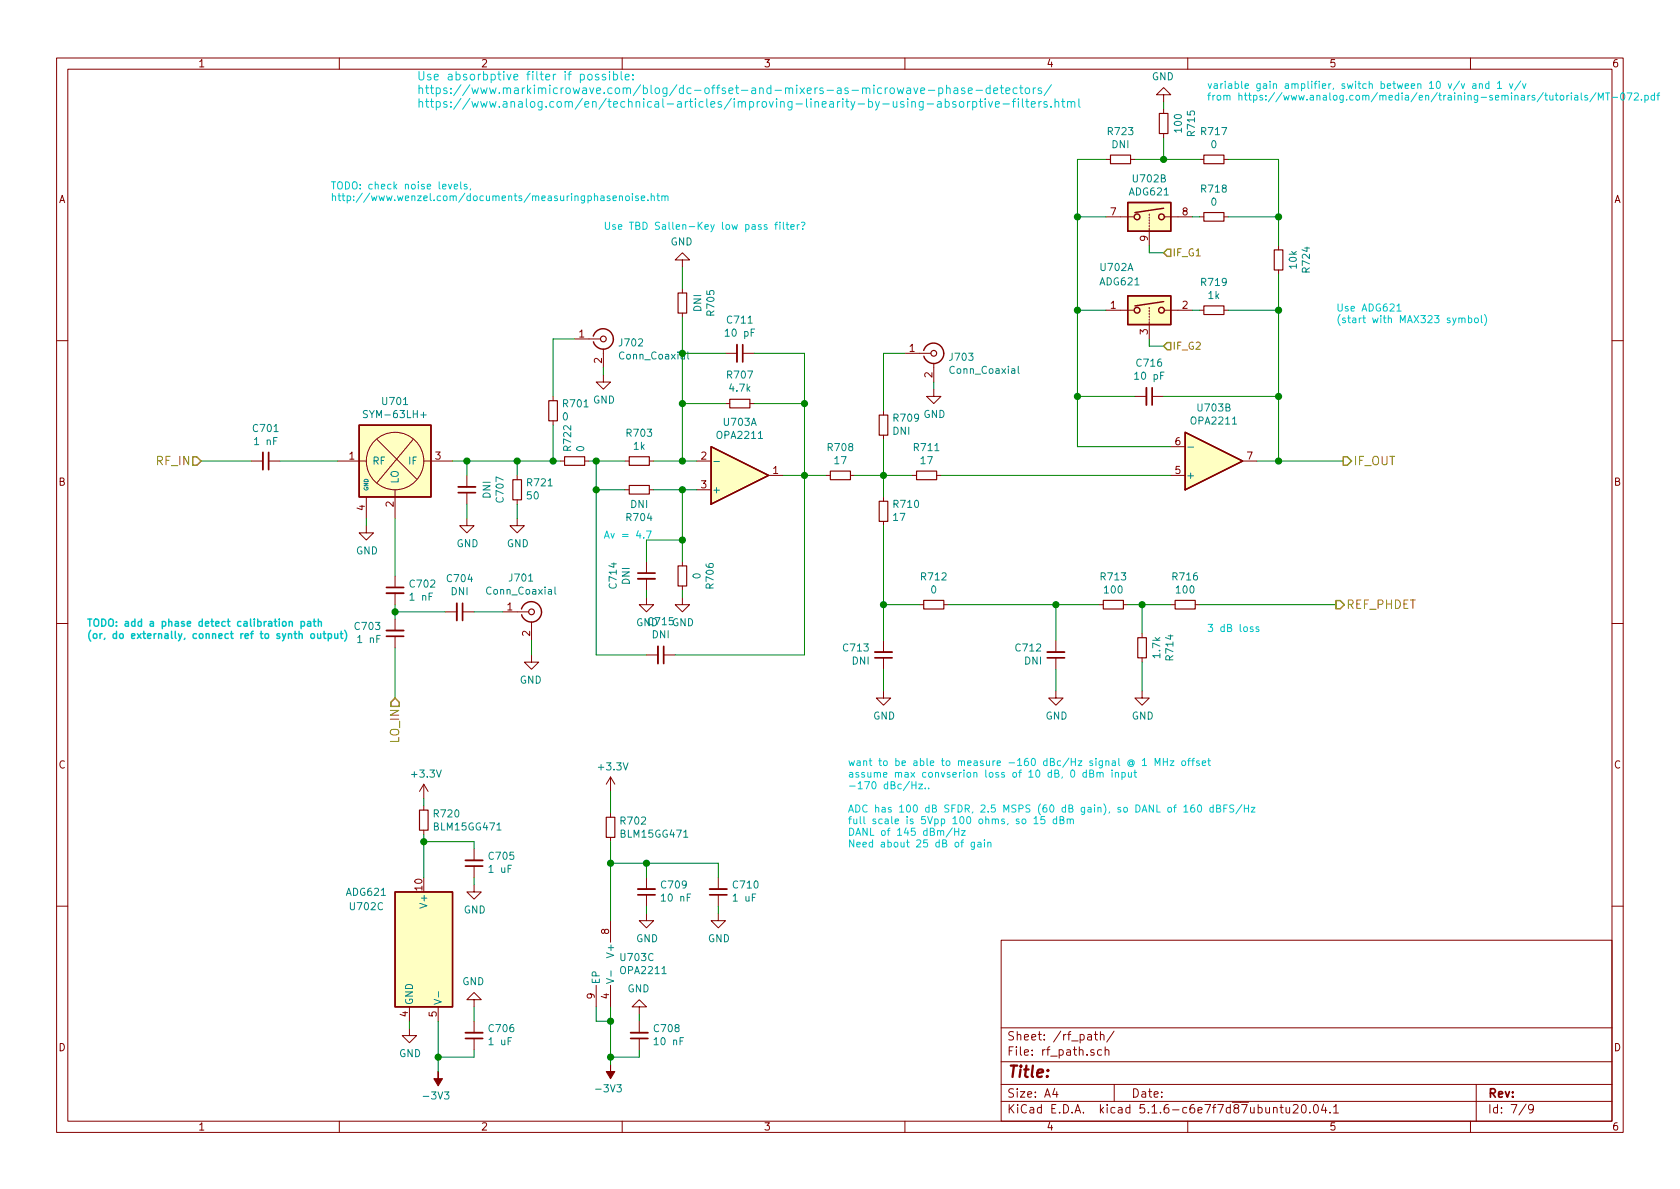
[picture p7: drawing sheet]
EESchema Schematic File Version 4
EELAYER 30 0
EELAYER END
$Descr A4 11693 8268
encoding utf-8
Sheet 7 9
Title ""
Date ""
Rev ""
Comp ""
Comment1 ""
Comment2 ""
Comment3 ""
Comment4 ""
$EndDescr
$Comp
L vna:SYM-63LH+ U?
U 1 1
P 2750 3200
AR Path="/5F1FAD62" Ref="U?"  Part="1" 
AR Path="/5F1F863E/5F1FAD62" Ref="U?"  Part="1" 
AR Path="/5F265927/5F1FAD62" Ref="U701"  Part="1" 
F 0 "U701" H 2750 3617 50  0000 C CNN
F 1 "SYM-63LH+" H 2750 3526 50  0000 C CNN
F 2 "RF_Mini-Circuits:Mini-Circuits_TTT167" H 2750 3200 50  0001 C CNN
F 3 "https://www.minicircuits.com/pdfs/SYM-63LH+.pdf" H 2750 3200 50  0001 C CNN
F 4 "Mouser" H 2750 3200 50  0001 C CNN "Distributor"
F 5 "139-SYM-63LH " H 2750 3200 50  0001 C CNN "Distributor Part Number"
	1    2750 3200
	1    0    0    -1  
$EndComp
Text Notes 2900 750  0    59   ~ 0
Use absorbptive filter if possible:\nhttps://www.markimicrowave.com/blog/dc-offset-and-mixers-as-microwave-phase-detectors/\nhttps://www.analog.com/en/technical-articles/improving-linearity-by-using-absorptive-filters.html\n
$Comp
L power:GND #PWR0219
U 1 1
P 2550 3650
F 0 "#PWR0219" H 2550 3400 50  0001 C CNN
F 1 "GND" H 2555 3477 50  0000 C CNN
F 2 "" H 2550 3650 50  0001 C CNN
F 3 "" H 2550 3650 50  0001 C CNN
	1    2550 3650
	1    0    0    -1  
$EndComp
Wire Wire Line
	2550 3600 2550 3650
Text HLabel 2750 4850 3    59   Input ~ 0
LO_IN
Text HLabel 1400 3200 0    59   Input ~ 0
RF_IN
Text Notes 2300 1400 0    50   ~ 0
TODO: check noise levels, \nhttp://www.wenzel.com/documents/measuringphasenoise.htm
$Comp
L Device:C_Small C701
U 1 1
P 1850 3200
F 0 "C701" V 1621 3200 50  0000 C CNN
F 1 "1 nF" V 1712 3200 50  0000 C CNN
F 2 "Capacitor_SMD:C_0402_1005Metric" H 1850 3200 50  0001 C CNN
F 3 "~" H 1850 3200 50  0001 C CNN
F 4 "N/A" H 1850 3200 50  0001 C CNN "Distributor Part Number"
	1    1850 3200
	0    1    1    0   
$EndComp
Text Notes 600  4450 0    50   ~ 10
TODO: add a phase detect calibration path\n(or, do externally, connect ref to synth output)
$Comp
L Device:C_Small C703
U 1 1
P 2750 4400
F 0 "C703" H 2658 4354 50  0000 R CNN
F 1 "1 nF" H 2658 4445 50  0000 R CNN
F 2 "Capacitor_SMD:C_0402_1005Metric" H 2750 4400 50  0001 C CNN
F 3 "~" H 2750 4400 50  0001 C CNN
F 4 "N/A" H 2750 4400 50  0001 C CNN "Distributor Part Number"
	1    2750 4400
	1    0    0    1   
$EndComp
Wire Wire Line
	2750 4500 2750 4850
$Comp
L Device:C_Small C702
U 1 1
P 2750 4100
F 0 "C702" H 2658 4146 50  0000 R CNN
F 1 "1 nF" H 2658 4055 50  0000 R CNN
F 2 "Capacitor_SMD:C_0402_1005Metric" H 2750 4100 50  0001 C CNN
F 3 "~" H 2750 4100 50  0001 C CNN
F 4 "N/A" H 2750 4100 50  0001 C CNN "Distributor Part Number"
	1    2750 4100
	-1   0    0    -1  
$EndComp
Wire Wire Line
	2750 4250 2750 4200
Wire Wire Line
	2750 4250 3100 4250
Wire Wire Line
	2750 4250 2750 4300
Connection ~ 2750 4250
Wire Wire Line
	2750 4000 2750 3600
Wire Wire Line
	1400 3200 1750 3200
Wire Wire Line
	1950 3200 2350 3200
Wire Wire Line
	4250 5500 4250 5650
Connection ~ 4500 6000
Wire Wire Line
	5000 6000 5000 6100
Wire Wire Line
	4500 6000 5000 6000
Wire Wire Line
	4250 6000 4250 6400
Connection ~ 4250 6000
Wire Wire Line
	4500 6000 4500 6100
Wire Wire Line
	4250 6000 4500 6000
Wire Wire Line
	4250 5850 4250 6000
$Comp
L Device:R_Small R702
U 1 1
P 4250 5750
AR Path="/5F265927/5F880606" Ref="R702"  Part="1" 
AR Path="/5F4ECD93/5F880606" Ref="R?"  Part="1" 
F 0 "R702" H 4309 5796 50  0000 L CNN
F 1 "BLM15GG471" H 4309 5705 50  0000 L CNN
F 2 "Resistor_SMD:R_0402_1005Metric" H 4250 5750 50  0001 C CNN
F 3 "~" H 4250 5750 50  0001 C CNN
F 4 "Digi-Key" H 4250 5750 50  0001 C CNN "Distributor"
F 5 "490-5198-1-ND" H 4250 5750 50  0001 C CNN "Distributor Part Number"
	1    4250 5750
	1    0    0    -1  
$EndComp
Wire Wire Line
	5000 6350 5000 6300
$Comp
L power:GND #PWR0221
U 1 1
P 5000 6350
AR Path="/5F265927/5F88060D" Ref="#PWR0221"  Part="1" 
AR Path="/5F4ECD93/5F88060D" Ref="#PWR?"  Part="1" 
F 0 "#PWR0221" H 5000 6100 50  0001 C CNN
F 1 "GND" H 5005 6177 50  0000 C CNN
F 2 "" H 5000 6350 50  0001 C CNN
F 3 "" H 5000 6350 50  0001 C CNN
	1    5000 6350
	1    0    0    -1  
$EndComp
Wire Wire Line
	4500 6300 4500 6350
$Comp
L power:GND #PWR0222
U 1 1
P 4500 6350
AR Path="/5F265927/5F880614" Ref="#PWR0222"  Part="1" 
AR Path="/5F4ECD93/5F880614" Ref="#PWR?"  Part="1" 
F 0 "#PWR0222" H 4500 6100 50  0001 C CNN
F 1 "GND" H 4505 6177 50  0000 C CNN
F 2 "" H 4500 6350 50  0001 C CNN
F 3 "" H 4500 6350 50  0001 C CNN
	1    4500 6350
	1    0    0    -1  
$EndComp
$Comp
L Device:C_Small C710
U 1 1
P 5000 6200
AR Path="/5F265927/5F88061A" Ref="C710"  Part="1" 
AR Path="/5F4ECD93/5F88061A" Ref="C?"  Part="1" 
F 0 "C710" H 4908 6154 50  0000 R CNN
F 1 "1 uF" H 4908 6245 50  0000 R CNN
F 2 "Capacitor_SMD:C_0402_1005Metric" H 5000 6200 50  0001 C CNN
F 3 "~" H 5000 6200 50  0001 C CNN
F 4 "N/A" H 5000 6200 50  0001 C CNN "Distributor Part Number"
	1    5000 6200
	-1   0    0    1   
$EndComp
$Comp
L Device:C_Small C709
U 1 1
P 4500 6200
AR Path="/5F265927/5F880620" Ref="C709"  Part="1" 
AR Path="/5F4ECD93/5F880620" Ref="C?"  Part="1" 
F 0 "C709" H 4408 6154 50  0000 R CNN
F 1 "10 nF" H 4408 6245 50  0000 R CNN
F 2 "Capacitor_SMD:C_0402_1005Metric" H 4500 6200 50  0001 C CNN
F 3 "~" H 4500 6200 50  0001 C CNN
F 4 "N/A" H 4500 6200 50  0001 C CNN "Distributor Part Number"
	1    4500 6200
	-1   0    0    1   
$EndComp
Wire Wire Line
	4450 7050 4450 7100
$Comp
L power:GND #PWR0223
U 1 1
P 4450 7050
AR Path="/5F265927/5F880627" Ref="#PWR0223"  Part="1" 
AR Path="/5F4ECD93/5F880627" Ref="#PWR?"  Part="1" 
F 0 "#PWR0223" H 4450 6800 50  0001 C CNN
F 1 "GND" H 4455 6877 50  0000 C CNN
F 2 "" H 4450 7050 50  0001 C CNN
F 3 "" H 4450 7050 50  0001 C CNN
	1    4450 7050
	-1   0    0    1   
$EndComp
Wire Wire Line
	4250 7350 4250 7400
Connection ~ 4250 7350
Wire Wire Line
	4450 7350 4450 7300
Wire Wire Line
	4250 7350 4450 7350
$Comp
L Device:C_Small C708
U 1 1
P 4450 7200
AR Path="/5F265927/5F880631" Ref="C708"  Part="1" 
AR Path="/5F4ECD93/5F880631" Ref="C?"  Part="1" 
F 0 "C708" H 4358 7154 50  0000 R CNN
F 1 "10 nF" H 4358 7245 50  0000 R CNN
F 2 "Capacitor_SMD:C_0402_1005Metric" H 4450 7200 50  0001 C CNN
F 3 "~" H 4450 7200 50  0001 C CNN
F 4 "N/A" H 4450 7200 50  0001 C CNN "Distributor Part Number"
	1    4450 7200
	-1   0    0    1   
$EndComp
Connection ~ 4250 7100
Wire Wire Line
	4250 7100 4250 7350
$Comp
L power:-3V3 #PWR0224
U 1 1
P 4250 7400
AR Path="/5F265927/5F880639" Ref="#PWR0224"  Part="1" 
AR Path="/5F4ECD93/5F880639" Ref="#PWR?"  Part="1" 
F 0 "#PWR0224" H 4250 7500 50  0001 C CNN
F 1 "-3V3" H 4265 7573 50  0000 C CNN
F 2 "" H 4250 7400 50  0001 C CNN
F 3 "" H 4250 7400 50  0001 C CNN
	1    4250 7400
	-1   0    0    1   
$EndComp
Wire Wire Line
	4150 7000 4150 7100
Wire Wire Line
	4150 7100 4250 7100
Wire Wire Line
	4250 7000 4250 7100
$Comp
L vna:OPA2211 U703
U 3 1
P 4350 6700
AR Path="/5F265927/5F880642" Ref="U703"  Part="3" 
AR Path="/5F4ECD93/5F880642" Ref="U?"  Part="3" 
F 0 "U703" H 4308 6746 50  0000 L CNN
F 1 "OPA2211" H 4308 6655 50  0000 L CNN
F 2 "Package_SO:SOIC-8-1EP_3.9x4.9mm_P1.27mm_EP2.514x3.2mm" H 4350 6700 50  0001 C CNN
F 3 "https://www.ti.com/lit/ds/symlink/opa2211a.pdf" H 4350 6700 50  0001 C CNN
F 4 "Digi-Key" H 4350 6700 50  0001 C CNN "Distributor"
F 5 "296-43607-1-ND " H 4350 6700 50  0001 C CNN "Distributor Part Number"
	3    4350 6700
	1    0    0    -1  
$EndComp
Text Notes 8400 4400 0    50   ~ 0
3 dB loss
$Comp
L vna:OPA2211 U703
U 2 1
P 8450 3200
F 0 "U703" H 8450 2833 50  0000 C CNN
F 1 "OPA2211" H 8450 2924 50  0000 C CNN
F 2 "Package_SO:SOIC-8-1EP_3.9x4.9mm_P1.27mm_EP2.514x3.2mm" H 8450 3200 50  0001 C CNN
F 3 "https://www.ti.com/lit/ds/symlink/opa2211a.pdf" H 8450 3200 50  0001 C CNN
F 4 "Digi-Key" H 8450 3200 50  0001 C CNN "Distributor"
F 5 "296-43607-1-ND " H 8450 3200 50  0001 C CNN "Distributor Part Number"
	2    8450 3200
	1    0    0    1   
$EndComp
$Comp
L Device:R_Small R719
U 1 1
P 8450 2150
F 0 "R719" V 8254 2150 50  0000 C CNN
F 1 "1k" V 8345 2150 50  0000 C CNN
F 2 "Resistor_SMD:R_0402_1005Metric" H 8450 2150 50  0001 C CNN
F 3 "~" H 8450 2150 50  0001 C CNN
F 4 "Digi-Key" H 8450 2150 50  0001 C CNN "Distributor"
F 5 "RR05P1.0KDCT-ND " H 8450 2150 50  0001 C CNN "Distributor Part Number"
	1    8450 2150
	0    1    1    0   
$EndComp
Wire Wire Line
	5600 2800 5600 3300
Text Notes 4200 3750 0    50   ~ 0
Av = 4.7
Text Notes 5900 5900 0    50   ~ 0
want to be able to measure -160 dBc/Hz signal @ 1 MHz offset\nassume max convserion loss of 10 dB, 0 dBm input\n-170 dBc/Hz..\n\nADC has 100 dB SFDR, 2.5 MSPS (60 dB gain), so DANL of 160 dBFS/Hz\nfull scale is 5Vpp 100 ohms, so 15 dBm\nDANL of 145 dBm/Hz\nNeed about 25 dB of gain
Wire Wire Line
	3850 2350 3850 2750
Wire Wire Line
	4000 2350 3850 2350
Wire Wire Line
	4200 2600 4200 2550
$Comp
L power:GND #PWR0225
U 1 1
P 4200 2600
F 0 "#PWR0225" H 4200 2350 50  0001 C CNN
F 1 "GND" H 4205 2427 50  0000 C CNN
F 2 "" H 4200 2600 50  0001 C CNN
F 3 "" H 4200 2600 50  0001 C CNN
	1    4200 2600
	1    0    0    -1  
$EndComp
$Comp
L Device:R_Small R701
U 1 1
P 3850 2850
F 0 "R701" H 3791 2804 50  0000 R CNN
F 1 "0" H 3791 2895 50  0000 R CNN
F 2 "Resistor_SMD:R_0402_1005Metric" H 3850 2850 50  0001 C CNN
F 3 "~" H 3850 2850 50  0001 C CNN
F 4 "Digi-Key" H 3850 2850 50  0001 C CNN "Distributor"
F 5 "P0.0JCT-ND " H 3850 2850 50  0001 C CNN "Distributor Part Number"
	1    3850 2850
	-1   0    0    1   
$EndComp
$Comp
L Connector:Conn_Coaxial J702
U 1 1
P 4200 2350
F 0 "J702" H 4300 2325 50  0000 L CNN
F 1 "Conn_Coaxial" H 4300 2234 50  0000 L CNN
F 2 "Connector_Coaxial:U.FL_Hirose_U.FL-R-SMT-1_Vertical" H 4200 2350 50  0001 C CNN
F 3 " ~" H 4200 2350 50  0001 C CNN
F 4 "N/A" H 4200 2350 50  0001 C CNN "Distributor Part Number"
	1    4200 2350
	1    0    0    -1  
$EndComp
Wire Wire Line
	7950 4200 8150 4200
Connection ~ 7950 4200
Wire Wire Line
	7950 4400 7950 4200
Wire Wire Line
	7950 4800 7950 4600
$Comp
L power:GND #PWR0226
U 1 1
P 7950 4800
F 0 "#PWR0226" H 7950 4550 50  0001 C CNN
F 1 "GND" H 7955 4627 50  0000 C CNN
F 2 "" H 7950 4800 50  0001 C CNN
F 3 "" H 7950 4800 50  0001 C CNN
	1    7950 4800
	1    0    0    -1  
$EndComp
Wire Wire Line
	7850 4200 7950 4200
Wire Wire Line
	7350 4200 7650 4200
$Comp
L Device:R_Small R716
U 1 1
P 8250 4200
F 0 "R716" V 8054 4200 50  0000 C CNN
F 1 "100" V 8145 4200 50  0000 C CNN
F 2 "Resistor_SMD:R_0402_1005Metric" H 8250 4200 50  0001 C CNN
F 3 "~" H 8250 4200 50  0001 C CNN
F 4 "Digi-Key" H 8250 4200 50  0001 C CNN "Distributor"
F 5 "RR05P100DCT-ND " H 8250 4200 50  0001 C CNN "Distributor Part Number"
	1    8250 4200
	0    1    1    0   
$EndComp
$Comp
L Device:R_Small R714
U 1 1
P 7950 4500
F 0 "R714" V 7754 4500 50  0000 C CNN
F 1 "1.7k" V 7845 4500 50  0000 C CNN
F 2 "Resistor_SMD:R_0402_1005Metric" H 7950 4500 50  0001 C CNN
F 3 "~" H 7950 4500 50  0001 C CNN
F 4 "N/A" H 7950 4500 50  0001 C CNN "Distributor Part Number"
	1    7950 4500
	-1   0    0    1   
$EndComp
$Comp
L Device:R_Small R713
U 1 1
P 7750 4200
F 0 "R713" V 7554 4200 50  0000 C CNN
F 1 "100" V 7645 4200 50  0000 C CNN
F 2 "Resistor_SMD:R_0402_1005Metric" H 7750 4200 50  0001 C CNN
F 3 "~" H 7750 4200 50  0001 C CNN
F 4 "Digi-Key" H 7750 4200 50  0001 C CNN "Distributor"
F 5 "RR05P100DCT-ND " H 7750 4200 50  0001 C CNN "Distributor Part Number"
	1    7750 4200
	0    1    1    0   
$EndComp
Wire Wire Line
	7350 4450 7350 4200
Wire Wire Line
	7350 4800 7350 4650
$Comp
L power:GND #PWR0227
U 1 1
P 7350 4800
F 0 "#PWR0227" H 7350 4550 50  0001 C CNN
F 1 "GND" H 7355 4627 50  0000 C CNN
F 2 "" H 7350 4800 50  0001 C CNN
F 3 "" H 7350 4800 50  0001 C CNN
	1    7350 4800
	1    0    0    -1  
$EndComp
Wire Wire Line
	6150 4200 6400 4200
Wire Wire Line
	6150 3650 6150 4200
Wire Wire Line
	6150 3300 6350 3300
Connection ~ 6150 3300
Wire Wire Line
	6150 3450 6150 3300
Wire Wire Line
	5950 3300 6150 3300
$Comp
L Device:C_Small C712
U 1 1
P 7350 4550
F 0 "C712" H 7258 4504 50  0000 R CNN
F 1 "DNI" H 7258 4595 50  0000 R CNN
F 2 "Capacitor_SMD:C_0402_1005Metric" H 7350 4550 50  0001 C CNN
F 3 "~" H 7350 4550 50  0001 C CNN
F 4 "N/A" H 7350 4550 50  0001 C CNN "Distributor Part Number"
	1    7350 4550
	1    0    0    1   
$EndComp
$Comp
L Device:R_Small R712
U 1 1
P 6500 4200
F 0 "R712" V 6304 4200 50  0000 C CNN
F 1 "0" V 6395 4200 50  0000 C CNN
F 2 "Resistor_SMD:R_0402_1005Metric" H 6500 4200 50  0001 C CNN
F 3 "~" H 6500 4200 50  0001 C CNN
F 4 "Digi-Key" H 6500 4200 50  0001 C CNN "Distributor"
F 5 "P0.0JCT-ND " H 6500 4200 50  0001 C CNN "Distributor Part Number"
	1    6500 4200
	0    1    1    0   
$EndComp
$Comp
L Device:R_Small R711
U 1 1
P 6450 3300
F 0 "R711" V 6254 3300 50  0000 C CNN
F 1 "17" V 6345 3300 50  0000 C CNN
F 2 "Resistor_SMD:R_0402_1005Metric" H 6450 3300 50  0001 C CNN
F 3 "~" H 6450 3300 50  0001 C CNN
F 4 "N/A" H 6450 3300 50  0001 C CNN "Distributor Part Number"
	1    6450 3300
	0    1    1    0   
$EndComp
$Comp
L Device:R_Small R710
U 1 1
P 6150 3550
F 0 "R710" H 6091 3504 50  0000 R CNN
F 1 "17" H 6091 3595 50  0000 R CNN
F 2 "Resistor_SMD:R_0402_1005Metric" H 6150 3550 50  0001 C CNN
F 3 "~" H 6150 3550 50  0001 C CNN
F 4 "N/A" H 6150 3550 50  0001 C CNN "Distributor Part Number"
	1    6150 3550
	-1   0    0    1   
$EndComp
$Comp
L Device:R_Small R708
U 1 1
P 5850 3300
F 0 "R708" V 5654 3300 50  0000 C CNN
F 1 "17" V 5745 3300 50  0000 C CNN
F 2 "Resistor_SMD:R_0402_1005Metric" H 5850 3300 50  0001 C CNN
F 3 "~" H 5850 3300 50  0001 C CNN
F 4 "N/A" H 5850 3300 50  0001 C CNN "Distributor Part Number"
	1    5850 3300
	0    1    1    0   
$EndComp
Wire Wire Line
	5600 3300 5450 3300
Wire Wire Line
	4750 3200 4850 3200
Connection ~ 4750 3200
Wire Wire Line
	4750 2800 4750 3200
Wire Wire Line
	4550 3200 4750 3200
$Comp
L Device:R_Small R707
U 1 1
P 5150 2800
F 0 "R707" V 5346 2800 50  0000 C CNN
F 1 "4.7k" V 5255 2800 50  0000 C CNN
F 2 "Resistor_SMD:R_0402_1005Metric" H 5150 2800 50  0001 C CNN
F 3 "~" H 5150 2800 50  0001 C CNN
F 4 "N/A" H 5150 2800 50  0001 C CNN "Distributor Part Number"
	1    5150 2800
	0    1    -1   0   
$EndComp
Wire Wire Line
	4750 4100 4750 4150
$Comp
L power:GND #PWR0228
U 1 1
P 4750 4150
F 0 "#PWR0228" H 4750 3900 50  0001 C CNN
F 1 "GND" H 4755 3977 50  0000 C CNN
F 2 "" H 4750 4150 50  0001 C CNN
F 3 "" H 4750 4150 50  0001 C CNN
	1    4750 4150
	1    0    0    -1  
$EndComp
$Comp
L Device:R_Small R703
U 1 1
P 4450 3200
F 0 "R703" V 4254 3200 50  0000 C CNN
F 1 "1k" V 4345 3200 50  0000 C CNN
F 2 "Resistor_SMD:R_0402_1005Metric" H 4450 3200 50  0001 C CNN
F 3 "~" H 4450 3200 50  0001 C CNN
F 4 "N/A" H 4450 3200 50  0001 C CNN "Distributor Part Number"
	1    4450 3200
	0    1    1    0   
$EndComp
$Comp
L vna:OPA2211 U703
U 1 1
P 5150 3300
F 0 "U703" H 5150 2933 50  0000 C CNN
F 1 "OPA2211" H 5150 3024 50  0000 C CNN
F 2 "Package_SO:SOIC-8-1EP_3.9x4.9mm_P1.27mm_EP2.514x3.2mm" H 5150 3300 50  0001 C CNN
F 3 "https://www.ti.com/lit/ds/symlink/opa2211a.pdf" H 5150 3300 50  0001 C CNN
F 4 "Digi-Key" H 5150 3300 50  0001 C CNN "Distributor"
F 5 "296-43607-1-ND " H 5150 3300 50  0001 C CNN "Distributor Part Number"
	1    5150 3300
	1    0    0    1   
$EndComp
Wire Wire Line
	3500 4250 3300 4250
Wire Wire Line
	3700 4550 3700 4450
$Comp
L power:GND #PWR0229
U 1 1
P 3700 4550
F 0 "#PWR0229" H 3700 4300 50  0001 C CNN
F 1 "GND" H 3705 4377 50  0000 C CNN
F 2 "" H 3700 4550 50  0001 C CNN
F 3 "" H 3700 4550 50  0001 C CNN
	1    3700 4550
	-1   0    0    -1  
$EndComp
$Comp
L Device:C_Small C704
U 1 1
P 3200 4250
F 0 "C704" V 3429 4250 50  0000 C CNN
F 1 "DNI" V 3338 4250 50  0000 C CNN
F 2 "Capacitor_SMD:C_0402_1005Metric" H 3200 4250 50  0001 C CNN
F 3 "~" H 3200 4250 50  0001 C CNN
F 4 "N/A" H 3200 4250 50  0001 C CNN "Distributor Part Number"
	1    3200 4250
	0    1    -1   0   
$EndComp
Text HLabel 9300 4200 2    59   Output ~ 0
REF_PHDET
Text HLabel 9350 3200 2    59   Output ~ 0
IF_OUT
Wire Wire Line
	8350 4200 9300 4200
$Comp
L Connector:Conn_Coaxial J703
U 1 1
P 6500 2450
F 0 "J703" H 6600 2425 50  0000 L CNN
F 1 "Conn_Coaxial" H 6600 2334 50  0000 L CNN
F 2 "Connector_Coaxial:U.FL_Hirose_U.FL-R-SMT-1_Vertical" H 6500 2450 50  0001 C CNN
F 3 " ~" H 6500 2450 50  0001 C CNN
F 4 "N/A" H 6500 2450 50  0001 C CNN "Distributor Part Number"
	1    6500 2450
	1    0    0    -1  
$EndComp
$Comp
L Device:R_Small R709
U 1 1
P 6150 2950
F 0 "R709" H 6091 2904 50  0000 R CNN
F 1 "DNI" H 6091 2995 50  0000 R CNN
F 2 "Resistor_SMD:R_0402_1005Metric" H 6150 2950 50  0001 C CNN
F 3 "~" H 6150 2950 50  0001 C CNN
F 4 "N/A" H 6150 2950 50  0001 C CNN "Distributor Part Number"
	1    6150 2950
	-1   0    0    1   
$EndComp
$Comp
L power:GND #PWR0230
U 1 1
P 6500 2700
F 0 "#PWR0230" H 6500 2450 50  0001 C CNN
F 1 "GND" H 6505 2527 50  0000 C CNN
F 2 "" H 6500 2700 50  0001 C CNN
F 3 "" H 6500 2700 50  0001 C CNN
	1    6500 2700
	1    0    0    -1  
$EndComp
Wire Wire Line
	6500 2700 6500 2650
Wire Wire Line
	6300 2450 6150 2450
Wire Wire Line
	6150 2450 6150 2850
Wire Wire Line
	6150 3050 6150 3300
$Comp
L Device:R_Small R705
U 1 1
P 4750 2100
F 0 "R705" V 4946 2100 50  0000 C CNN
F 1 "DNI" V 4855 2100 50  0000 C CNN
F 2 "Resistor_SMD:R_0402_1005Metric" H 4750 2100 50  0001 C CNN
F 3 "~" H 4750 2100 50  0001 C CNN
F 4 "Digi-Key" H 4750 2100 50  0001 C CNN "Distributor"
F 5 "RR05P1.0KDCT-ND " H 4750 2100 50  0001 C CNN "Distributor Part Number"
	1    4750 2100
	1    0    0    1   
$EndComp
$Comp
L power:GND #PWR0231
U 1 1
P 4750 1850
F 0 "#PWR0231" H 4750 1600 50  0001 C CNN
F 1 "GND" H 4755 1677 50  0000 C CNN
F 2 "" H 4750 1850 50  0001 C CNN
F 3 "" H 4750 1850 50  0001 C CNN
	1    4750 1850
	-1   0    0    1   
$EndComp
Wire Wire Line
	4750 1850 4750 2000
$Comp
L Device:R_Small R706
U 1 1
P 4750 4000
F 0 "R706" V 4554 4000 50  0000 C CNN
F 1 "0" V 4645 4000 50  0000 C CNN
F 2 "Resistor_SMD:R_0402_1005Metric" H 4750 4000 50  0001 C CNN
F 3 "~" H 4750 4000 50  0001 C CNN
F 4 "N/A" H 4750 4000 50  0001 C CNN "Distributor Part Number"
	1    4750 4000
	-1   0    0    1   
$EndComp
$Comp
L Device:R_Small R704
U 1 1
P 4450 3400
F 0 "R704" V 4254 3400 50  0000 C CNN
F 1 "DNI" V 4345 3400 50  0000 C CNN
F 2 "Resistor_SMD:R_0402_1005Metric" H 4450 3400 50  0001 C CNN
F 3 "~" H 4450 3400 50  0001 C CNN
F 4 "Digi-Key" H 4450 3400 50  0001 C CNN "Distributor"
F 5 "P0.0JCT-ND " H 4450 3400 50  0001 C CNN "Distributor Part Number"
	1    4450 3400
	0    -1   -1   0   
$EndComp
Wire Wire Line
	4350 3400 4150 3400
Wire Wire Line
	4150 3400 4150 3200
Wire Wire Line
	4150 3200 4350 3200
Wire Wire Line
	4750 2800 5050 2800
Wire Wire Line
	5250 2800 5600 2800
Wire Wire Line
	8550 2150 8900 2150
$Comp
L Device:C_Small C711
U 1 1
P 5150 2450
F 0 "C711" V 5379 2450 50  0000 C CNN
F 1 "10 pF" V 5288 2450 50  0000 C CNN
F 2 "Capacitor_SMD:C_0603_1608Metric" H 5150 2450 50  0001 C CNN
F 3 "~" H 5150 2450 50  0001 C CNN
F 4 "Digi-Key" H 5150 2450 50  0001 C CNN "Distributor"
F 5 "311-1058-1-ND" H 5150 2450 50  0001 C CNN "Distributor Part Number"
	1    5150 2450
	0    1    -1   0   
$EndComp
Connection ~ 4750 2800
Wire Wire Line
	5050 2450 4750 2450
Wire Wire Line
	4750 2200 4750 2450
Wire Wire Line
	4750 2450 4750 2800
Connection ~ 4750 2450
$Comp
L Device:C_Small C707
U 1 1
P 3250 3400
F 0 "C707" V 3479 3400 50  0000 C CNN
F 1 "DNI" V 3388 3400 50  0000 C CNN
F 2 "Capacitor_SMD:C_0402_1005Metric" H 3250 3400 50  0001 C CNN
F 3 "~" H 3250 3400 50  0001 C CNN
F 4 "N/A" H 3250 3400 50  0001 C CNN "Distributor Part Number"
	1    3250 3400
	1    0    0    1   
$EndComp
$Comp
L power:GND #PWR0232
U 1 1
P 3250 3600
F 0 "#PWR0232" H 3250 3350 50  0001 C CNN
F 1 "GND" H 3255 3427 50  0000 C CNN
F 2 "" H 3250 3600 50  0001 C CNN
F 3 "" H 3250 3600 50  0001 C CNN
	1    3250 3600
	1    0    0    -1  
$EndComp
Wire Wire Line
	5250 2450 5600 2450
Wire Wire Line
	5600 2450 5600 2800
Connection ~ 5600 2800
Wire Wire Line
	5600 3300 5750 3300
Connection ~ 5600 3300
$Comp
L Device:R_Small R717
U 1 1
P 8450 1100
F 0 "R717" V 8254 1100 50  0000 C CNN
F 1 "0" V 8345 1100 50  0000 C CNN
F 2 "Resistor_SMD:R_0402_1005Metric" H 8450 1100 50  0001 C CNN
F 3 "~" H 8450 1100 50  0001 C CNN
F 4 "Digi-Key" H 8450 1100 50  0001 C CNN "Distributor"
F 5 "P0.0JCT-ND " H 8450 1100 50  0001 C CNN "Distributor Part Number"
	1    8450 1100
	0    1    1    0   
$EndComp
$Comp
L Device:R_Small R715
U 1 1
P 8100 850
F 0 "R715" V 7904 850 50  0000 C CNN
F 1 "100" V 7995 850 50  0000 C CNN
F 2 "Resistor_SMD:R_0402_1005Metric" H 8100 850 50  0001 C CNN
F 3 "~" H 8100 850 50  0001 C CNN
F 4 "Digi-Key" H 8100 850 50  0001 C CNN "Distributor"
F 5 "RR05P100DCT-ND " H 8100 850 50  0001 C CNN "Distributor Part Number"
	1    8100 850 
	-1   0    0    1   
$EndComp
Wire Wire Line
	8900 1100 8550 1100
Text Notes 8400 700  0    50   ~ 0
variable gain amplifier, switch between 10 v/v and 1 v/v\nfrom https://www.analog.com/media/en/training-seminars/tutorials/MT-072.pdf
$Comp
L power:GND #PWR0233
U 1 1
P 8100 700
F 0 "#PWR0233" H 8100 450 50  0001 C CNN
F 1 "GND" H 8105 527 50  0000 C CNN
F 2 "" H 8100 700 50  0001 C CNN
F 3 "" H 8100 700 50  0001 C CNN
	1    8100 700 
	-1   0    0    1   
$EndComp
Wire Wire Line
	8100 700  8100 750 
Wire Wire Line
	6600 4200 7350 4200
Connection ~ 7350 4200
$Comp
L Device:R_Small R718
U 1 1
P 8450 1500
F 0 "R718" V 8254 1500 50  0000 C CNN
F 1 "0" V 8345 1500 50  0000 C CNN
F 2 "Resistor_SMD:R_0402_1005Metric" H 8450 1500 50  0001 C CNN
F 3 "~" H 8450 1500 50  0001 C CNN
F 4 "Digi-Key" H 8450 1500 50  0001 C CNN "Distributor"
F 5 "P0.0JCT-ND " H 8450 1500 50  0001 C CNN "Distributor Part Number"
	1    8450 1500
	0    1    1    0   
$EndComp
Wire Wire Line
	8550 1500 8900 1500
Wire Wire Line
	7500 3100 8150 3100
Text Notes 9300 2250 0    50   ~ 0
Use ADG621\n(start with MAX323 symbol)
$Comp
L vna:ADG621 U702
U 2 1
P 8000 1500
F 0 "U702" H 8000 1767 50  0000 C CNN
F 1 "ADG621" H 8000 1676 50  0000 C CNN
F 2 "Package_SO:MSOP-10_3x3mm_P0.5mm" H 8000 1400 50  0001 C CNN
F 3 "https://www.analog.com/media/en/technical-documentation/data-sheets/ADG621.pdf" H 8000 1500 50  0001 C CNN
F 4 "Digi-Key" H 8000 1500 50  0001 C CNN "Distributor"
F 5 "ADG621BRMZ-REELCT-ND" H 8000 1500 50  0001 C CNN "Distributor Part Number"
	2    8000 1500
	1    0    0    -1  
$EndComp
$Comp
L vna:ADG621 U702
U 3 1
P 2950 6600
F 0 "U702" H 2550 6900 50  0000 C CNN
F 1 "ADG621" H 2550 7000 50  0000 C CNN
F 2 "Package_SO:MSOP-10_3x3mm_P0.5mm" H 2950 6500 50  0001 C CNN
F 3 "https://www.analog.com/media/en/technical-documentation/data-sheets/ADG621.pdf" H 2950 6600 50  0001 C CNN
F 4 "Digi-Key" H 2950 6600 50  0001 C CNN "Distributor"
F 5 "ADG621BRMZ-REELCT-ND" H 2950 6600 50  0001 C CNN "Distributor Part Number"
	3    2950 6600
	1    0    0    -1  
$EndComp
$Comp
L vna:ADG621 U702
U 1 1
P 8000 2150
F 0 "U702" H 7650 2450 50  0000 L CNN
F 1 "ADG621" H 7650 2350 50  0000 L CNN
F 2 "Package_SO:MSOP-10_3x3mm_P0.5mm" H 8000 2050 50  0001 C CNN
F 3 "https://www.analog.com/media/en/technical-documentation/data-sheets/ADG621.pdf" H 8000 2150 50  0001 C CNN
F 4 "Digi-Key" H 8000 2150 50  0001 C CNN "Distributor"
F 5 "ADG621BRMZ-REELCT-ND" H 8000 2150 50  0001 C CNN "Distributor Part Number"
	1    8000 2150
	1    0    0    -1  
$EndComp
Text HLabel 8100 1750 2    50   Input ~ 0
IF_G1
Text HLabel 8100 2400 2    50   Input ~ 0
IF_G2
Wire Wire Line
	8750 3200 8900 3200
Wire Wire Line
	8300 1500 8350 1500
Wire Wire Line
	8300 2150 8350 2150
Connection ~ 8900 3200
Wire Wire Line
	8900 3200 9350 3200
Wire Wire Line
	7700 2150 7500 2150
Wire Wire Line
	7700 1500 7500 1500
Wire Wire Line
	8000 1700 8000 1750
Wire Wire Line
	8000 1750 8100 1750
Wire Wire Line
	8000 2400 8100 2400
Wire Wire Line
	8000 2350 8000 2400
$Comp
L power:-3V3 #PWR0235
U 1 1
P 3050 7450
AR Path="/5F265927/606C657B" Ref="#PWR0235"  Part="1" 
AR Path="/5F4ECD93/606C657B" Ref="#PWR?"  Part="1" 
F 0 "#PWR0235" H 3050 7550 50  0001 C CNN
F 1 "-3V3" H 3065 7623 50  0000 C CNN
F 2 "" H 3050 7450 50  0001 C CNN
F 3 "" H 3050 7450 50  0001 C CNN
	1    3050 7450
	-1   0    0    1   
$EndComp
Wire Wire Line
	3050 7100 3050 7350
Wire Wire Line
	2950 5800 2950 5850
$Comp
L Device:C_Small C706
U 1 1
P 3300 7200
AR Path="/5F265927/606CBB0F" Ref="C706"  Part="1" 
AR Path="/5F4ECD93/606CBB0F" Ref="C?"  Part="1" 
F 0 "C706" H 3208 7154 50  0000 R CNN
F 1 "1 uF" H 3208 7245 50  0000 R CNN
F 2 "Capacitor_SMD:C_0402_1005Metric" H 3300 7200 50  0001 C CNN
F 3 "~" H 3300 7200 50  0001 C CNN
F 4 "N/A" H 3300 7200 50  0001 C CNN "Distributor Part Number"
	1    3300 7200
	-1   0    0    1   
$EndComp
$Comp
L power:GND #PWR0236
U 1 1
P 2850 7150
AR Path="/5F265927/606CC1DF" Ref="#PWR0236"  Part="1" 
AR Path="/5F4ECD93/606CC1DF" Ref="#PWR?"  Part="1" 
F 0 "#PWR0236" H 2850 6900 50  0001 C CNN
F 1 "GND" H 2855 6977 50  0000 C CNN
F 2 "" H 2850 7150 50  0001 C CNN
F 3 "" H 2850 7150 50  0001 C CNN
	1    2850 7150
	1    0    0    -1  
$EndComp
Wire Wire Line
	2850 7150 2850 7100
$Comp
L power:GND #PWR0237
U 1 1
P 3300 7000
AR Path="/5F265927/606D3C4F" Ref="#PWR0237"  Part="1" 
AR Path="/5F4ECD93/606D3C4F" Ref="#PWR?"  Part="1" 
F 0 "#PWR0237" H 3300 6750 50  0001 C CNN
F 1 "GND" H 3305 6827 50  0000 C CNN
F 2 "" H 3300 7000 50  0001 C CNN
F 3 "" H 3300 7000 50  0001 C CNN
	1    3300 7000
	-1   0    0    1   
$EndComp
Wire Wire Line
	3300 7000 3300 7100
Wire Wire Line
	3050 7350 3300 7350
Wire Wire Line
	3300 7350 3300 7300
Connection ~ 3050 7350
Wire Wire Line
	3050 7350 3050 7450
$Comp
L Device:C_Small C705
U 1 1
P 3300 6000
AR Path="/5F265927/606D9B91" Ref="C705"  Part="1" 
AR Path="/5F4ECD93/606D9B91" Ref="C?"  Part="1" 
F 0 "C705" H 3208 5954 50  0000 R CNN
F 1 "1 uF" H 3208 6045 50  0000 R CNN
F 2 "Capacitor_SMD:C_0402_1005Metric" H 3300 6000 50  0001 C CNN
F 3 "~" H 3300 6000 50  0001 C CNN
F 4 "N/A" H 3300 6000 50  0001 C CNN "Distributor Part Number"
	1    3300 6000
	-1   0    0    1   
$EndComp
$Comp
L power:GND #PWR0238
U 1 1
P 3300 6150
AR Path="/5F265927/606DA0F8" Ref="#PWR0238"  Part="1" 
AR Path="/5F4ECD93/606DA0F8" Ref="#PWR?"  Part="1" 
F 0 "#PWR0238" H 3300 5900 50  0001 C CNN
F 1 "GND" H 3305 5977 50  0000 C CNN
F 2 "" H 3300 6150 50  0001 C CNN
F 3 "" H 3300 6150 50  0001 C CNN
	1    3300 6150
	1    0    0    -1  
$EndComp
Wire Wire Line
	3300 6100 3300 6150
Wire Wire Line
	2950 5850 3300 5850
Wire Wire Line
	3300 5850 3300 5900
Connection ~ 2950 5850
Wire Wire Line
	2950 5850 2950 6100
Wire Wire Line
	6150 4800 6150 4650
$Comp
L power:GND #PWR0305
U 1 1
P 6150 4800
F 0 "#PWR0305" H 6150 4550 50  0001 C CNN
F 1 "GND" H 6155 4627 50  0000 C CNN
F 2 "" H 6150 4800 50  0001 C CNN
F 3 "" H 6150 4800 50  0001 C CNN
	1    6150 4800
	1    0    0    -1  
$EndComp
$Comp
L Device:C_Small C713
U 1 1
P 6150 4550
F 0 "C713" H 6058 4504 50  0000 R CNN
F 1 "DNI" H 6058 4595 50  0000 R CNN
F 2 "Capacitor_SMD:C_0402_1005Metric" H 6150 4550 50  0001 C CNN
F 3 "~" H 6150 4550 50  0001 C CNN
F 4 "N/A" H 6150 4550 50  0001 C CNN "Distributor Part Number"
	1    6150 4550
	1    0    0    1   
$EndComp
Wire Wire Line
	6150 4450 6150 4200
Connection ~ 6150 4200
$Comp
L power:+3.3V #PWR0220
U 1 1
P 2950 5550
F 0 "#PWR0220" H 2950 5400 50  0001 C CNN
F 1 "+3.3V" H 2965 5723 50  0000 C CNN
F 2 "" H 2950 5550 50  0001 C CNN
F 3 "" H 2950 5550 50  0001 C CNN
	1    2950 5550
	1    0    0    -1  
$EndComp
$Comp
L power:+3.3V #PWR0234
U 1 1
P 4250 5500
F 0 "#PWR0234" H 4250 5350 50  0001 C CNN
F 1 "+3.3V" H 4265 5673 50  0000 C CNN
F 2 "" H 4250 5500 50  0001 C CNN
F 3 "" H 4250 5500 50  0001 C CNN
	1    4250 5500
	1    0    0    -1  
$EndComp
$Comp
L Device:R_Small R720
U 1 1
P 2950 5700
AR Path="/5F265927/5F4D9089" Ref="R720"  Part="1" 
AR Path="/5F4ECD93/5F4D9089" Ref="R?"  Part="1" 
F 0 "R720" H 3009 5746 50  0000 L CNN
F 1 "BLM15GG471" H 3009 5655 50  0000 L CNN
F 2 "Resistor_SMD:R_0402_1005Metric" H 2950 5700 50  0001 C CNN
F 3 "~" H 2950 5700 50  0001 C CNN
F 4 "Digi-Key" H 2950 5700 50  0001 C CNN "Distributor"
F 5 "490-5198-1-ND" H 2950 5700 50  0001 C CNN "Distributor Part Number"
	1    2950 5700
	1    0    0    -1  
$EndComp
Wire Wire Line
	2950 5550 2950 5600
$Comp
L power:GND #PWR0307
U 1 1
P 3600 3600
F 0 "#PWR0307" H 3600 3350 50  0001 C CNN
F 1 "GND" H 3605 3427 50  0000 C CNN
F 2 "" H 3600 3600 50  0001 C CNN
F 3 "" H 3600 3600 50  0001 C CNN
	1    3600 3600
	1    0    0    -1  
$EndComp
$Comp
L Device:R_Small R721
U 1 1
P 3600 3400
F 0 "R721" H 3541 3354 50  0000 R CNN
F 1 "50" H 3541 3445 50  0000 R CNN
F 2 "Resistor_SMD:R_0402_1005Metric" H 3600 3400 50  0001 C CNN
F 3 "~" H 3600 3400 50  0001 C CNN
F 4 "Digi-Key" H 3600 3400 50  0001 C CNN "Distributor"
F 5 "RR05R49.9DCT-ND" H 3600 3400 50  0001 C CNN "Distributor Part Number"
	1    3600 3400
	-1   0    0    1   
$EndComp
Wire Wire Line
	3250 3600 3250 3500
Wire Wire Line
	3600 3600 3600 3500
Wire Wire Line
	3250 3300 3250 3200
Text Notes 4200 1600 0    50   ~ 0
Use TBD Sallen-Key low pass filter?\n
$Comp
L Device:C_Small C715
U 1 1
P 4600 4550
F 0 "C715" V 4829 4550 50  0000 C CNN
F 1 "DNI" V 4738 4550 50  0000 C CNN
F 2 "Capacitor_SMD:C_0603_1608Metric" H 4600 4550 50  0001 C CNN
F 3 "~" H 4600 4550 50  0001 C CNN
F 4 "N/A" H 4600 4550 50  0001 C CNN "Distributor Part Number"
	1    4600 4550
	0    1    -1   0   
$EndComp
Wire Wire Line
	4750 3750 4750 3900
$Comp
L Device:C_Small C714
U 1 1
P 4500 4000
F 0 "C714" V 4729 4000 50  0000 C CNN
F 1 "DNI" V 4638 4000 50  0000 C CNN
F 2 "Capacitor_SMD:C_0603_1608Metric" H 4500 4000 50  0001 C CNN
F 3 "~" H 4500 4000 50  0001 C CNN
F 4 "N/A" H 4500 4000 50  0001 C CNN "Distributor Part Number"
	1    4500 4000
	-1   0    0    -1  
$EndComp
$Comp
L power:GND #PWR0308
U 1 1
P 4500 4150
F 0 "#PWR0308" H 4500 3900 50  0001 C CNN
F 1 "GND" H 4505 3977 50  0000 C CNN
F 2 "" H 4500 4150 50  0001 C CNN
F 3 "" H 4500 4150 50  0001 C CNN
	1    4500 4150
	1    0    0    -1  
$EndComp
Wire Wire Line
	4500 4100 4500 4150
Wire Wire Line
	4500 3900 4500 3750
Wire Wire Line
	4500 3750 4750 3750
Wire Wire Line
	4550 3400 4750 3400
Wire Wire Line
	4750 3750 4750 3400
Connection ~ 4750 3750
Connection ~ 4750 3400
Wire Wire Line
	4750 3400 4850 3400
Wire Wire Line
	4700 4550 5600 4550
Wire Wire Line
	5600 3300 5600 4550
Wire Wire Line
	4150 4550 4150 3400
Wire Wire Line
	4150 4550 4500 4550
Connection ~ 4150 3400
Wire Wire Line
	3150 3200 3250 3200
$Comp
L Device:R_Small R722
U 1 1
P 4000 3200
F 0 "R722" H 3941 3154 50  0000 R CNN
F 1 "0" H 3941 3245 50  0000 R CNN
F 2 "Resistor_SMD:R_0402_1005Metric" H 4000 3200 50  0001 C CNN
F 3 "~" H 4000 3200 50  0001 C CNN
F 4 "Digi-Key" H 4000 3200 50  0001 C CNN "Distributor"
F 5 "P0.0JCT-ND " H 4000 3200 50  0001 C CNN "Distributor Part Number"
	1    4000 3200
	0    1    1    0   
$EndComp
Wire Wire Line
	4100 3200 4150 3200
Connection ~ 4150 3200
Wire Wire Line
	3900 3200 3850 3200
Wire Wire Line
	3850 3200 3850 2950
Wire Wire Line
	3250 3200 3600 3200
Connection ~ 3250 3200
Connection ~ 3600 3200
Wire Wire Line
	3600 3200 3600 3300
Wire Wire Line
	3600 3200 3850 3200
Connection ~ 3850 3200
$Comp
L Device:C_Small C716
U 1 1
P 8000 2750
F 0 "C716" V 8229 2750 50  0000 C CNN
F 1 "10 pF" V 8138 2750 50  0000 C CNN
F 2 "Capacitor_SMD:C_0603_1608Metric" H 8000 2750 50  0001 C CNN
F 3 "~" H 8000 2750 50  0001 C CNN
F 4 "Digi-Key" H 8000 2750 50  0001 C CNN "Distributor"
F 5 "311-1058-1-ND" H 8000 2750 50  0001 C CNN "Distributor Part Number"
	1    8000 2750
	0    1    -1   0   
$EndComp
Wire Wire Line
	8100 2750 8900 2750
Wire Wire Line
	7900 2750 7500 2750
$Comp
L Device:R_Small R724
U 1 1
P 8900 1800
F 0 "R724" V 8704 1800 50  0000 C CNN
F 1 "10k" V 8795 1800 50  0000 C CNN
F 2 "Resistor_SMD:R_0402_1005Metric" H 8900 1800 50  0001 C CNN
F 3 "~" H 8900 1800 50  0001 C CNN
F 4 "N/A" H 8900 1800 50  0001 C CNN "Distributor Part Number"
	1    8900 1800
	-1   0    0    1   
$EndComp
Wire Wire Line
	7500 1100 7500 1500
Wire Wire Line
	8900 1100 8900 1500
Connection ~ 7500 1500
Connection ~ 7500 2150
Wire Wire Line
	7500 2150 7500 2750
Wire Wire Line
	7500 1500 7500 2150
Connection ~ 7500 2750
Wire Wire Line
	7500 2750 7500 3100
Connection ~ 8900 2750
Wire Wire Line
	8900 2750 8900 3200
Wire Wire Line
	8900 2150 8900 2750
Wire Wire Line
	8900 1900 8900 2150
Connection ~ 8900 2150
Wire Wire Line
	8900 1700 8900 1500
Connection ~ 8900 1500
$Comp
L Device:R_Small R723
U 1 1
P 7800 1100
F 0 "R723" V 7604 1100 50  0000 C CNN
F 1 "DNI" V 7695 1100 50  0000 C CNN
F 2 "Resistor_SMD:R_0402_1005Metric" H 7800 1100 50  0001 C CNN
F 3 "~" H 7800 1100 50  0001 C CNN
F 4 "N/A" H 7800 1100 50  0001 C CNN "Distributor Part Number"
	1    7800 1100
	0    1    1    0   
$EndComp
Wire Wire Line
	7700 1100 7500 1100
Wire Wire Line
	7900 1100 8100 1100
Wire Wire Line
	8100 950  8100 1100
Connection ~ 8100 1100
Wire Wire Line
	8100 1100 8350 1100
Wire Wire Line
	6550 3300 8150 3300
$Comp
L Connector:Conn_Coaxial J701
U 1 1
P 3700 4250
F 0 "J701" H 3628 4488 50  0000 C CNN
F 1 "Conn_Coaxial" H 3628 4397 50  0000 C CNN
F 2 "Connector_Coaxial:U.FL_Hirose_U.FL-R-SMT-1_Vertical" H 3700 4250 50  0001 C CNN
F 3 " ~" H 3700 4250 50  0001 C CNN
F 4 "N/A" H 3700 4250 50  0001 C CNN "Distributor Part Number"
	1    3700 4250
	1    0    0    -1  
$EndComp
$EndSCHEMATC
